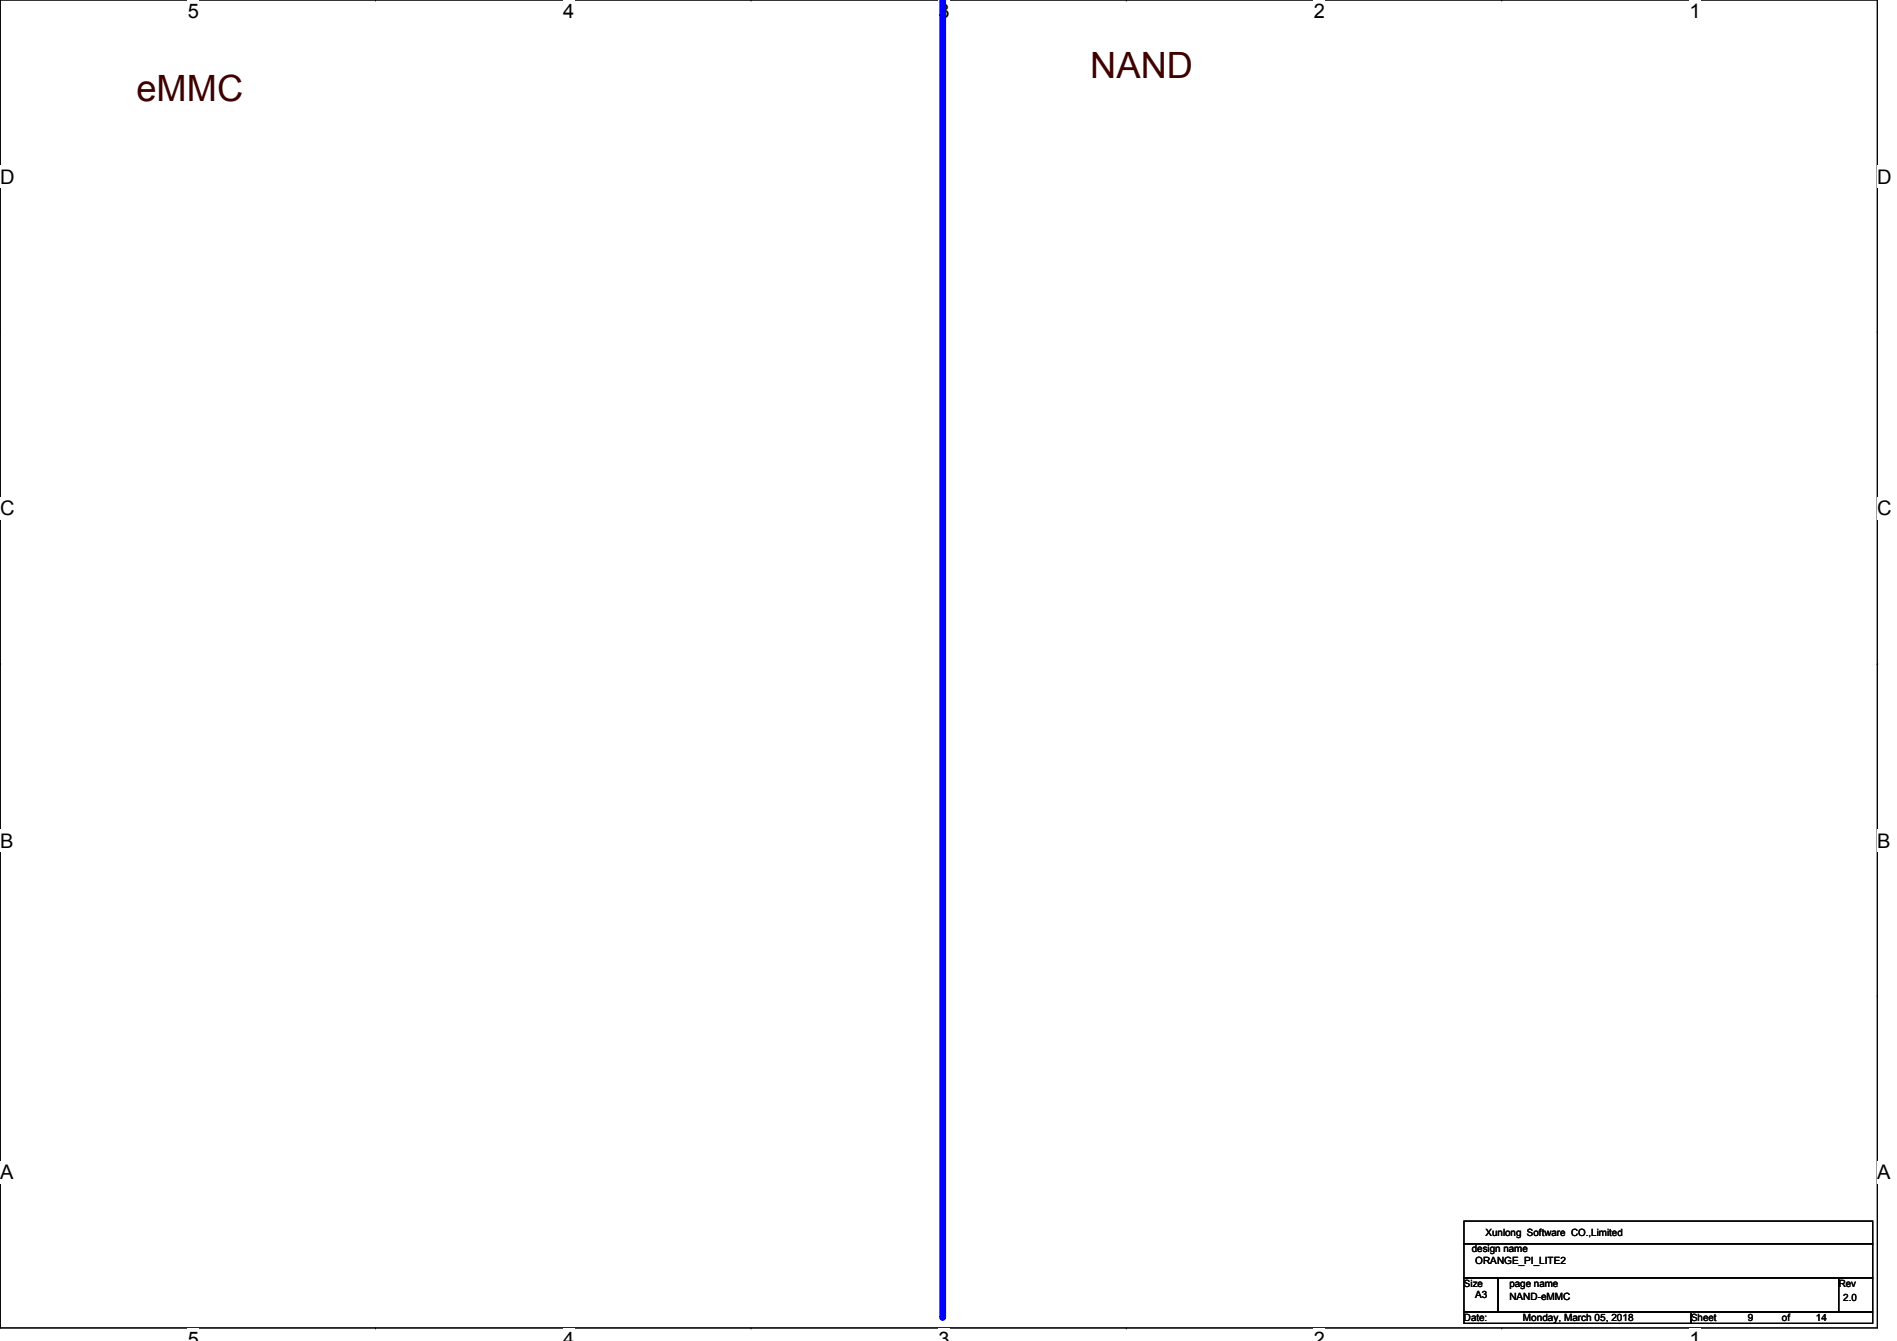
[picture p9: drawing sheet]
<svg xmlns="http://www.w3.org/2000/svg" width="297mm" height="210mm" viewBox="0 0 297 210" stroke-linecap="round" stroke-linejoin="round" font-family="sans-serif">
<path d="M0 0h294v207.9h-294z" fill="none" stroke="#000" stroke-width=".17"/>
<g fill="#fff">
<path d="M29.4 0h1.8v3.5h-1.8z"/>
<path d="M29.4 207.9h1.8v2h-1.8z"/>
</g>
<path d="M58.8 0h.1M58.8 207.9h.1" fill="none" stroke="#000" stroke-width=".17"/>
<g fill="#fff">
<path d="M88.2 0h1.7v3.5h-1.7z"/>
<path d="M88.2 207.9h1.7v2h-1.7z"/>
</g>
<path d="M117.6 0h.1M117.6 207.9h.1" fill="none" stroke="#000" stroke-width=".17"/>
<g fill="#fff">
<path d="M147 0h1.7v3.5h-1.7z"/>
<path d="M147 207.9h1.7v2h-1.7z"/>
</g>
<path d="M176.4 0h.1M176.4 207.9h.1" fill="none" stroke="#000" stroke-width=".17"/>
<g fill="#fff">
<path d="M205.7 0h1.8v3.5h-1.8z"/>
<path d="M205.7 207.9h1.8v2h-1.8z"/>
</g>
<path d="M235.2 0h.1M235.2 207.9h.1" fill="none" stroke="#000" stroke-width=".17"/>
<g fill="#fff">
<path d="M264.5 0h1.8v3.5h-1.8z"/>
<path d="M264.5 207.9h1.8v2h-1.8z"/>
<path d="M0 26h2.3v3.4h-2.3z"/>
<path d="M294 26h2.2v3.4h-2.2z"/>
<path d="M0 77.9h2.3v3.5h-2.3z"/>
<path d="M294 77.9h2.2v3.5h-2.2z"/>
</g>
<path d="M0 51.9h.1M294 51.9h.1" fill="none" stroke="#000" stroke-width=".17"/>
<g fill="#fff">
<path d="M0 129.9h2.1v3.4h-2.1z"/>
<path d="M294 129.9h2v3.4h-2z"/>
</g>
<path d="M0 103.9h.1M294 103.9h.1" fill="none" stroke="#000" stroke-width=".17"/>
<path d="M0 103.9h.1M294 103.9h.1" fill="none" stroke="#000" stroke-width=".16"/>
<g fill="#fff">
<path d="M0 181.8h2.1v3.5h-2.1z"/>
<path d="M294 181.8h2v3.5h-2z"/>
</g>
<path d="M0 155.9h.1M294 155.9h.1" fill="none" stroke="#000" stroke-width=".17"/>
<path d="M147.6 0v206.1" fill="none" stroke="#00f" stroke-width="1.1"/>
<circle cx="147.6" cy="206.1" r=".53" fill="#00f"/>
<path d="M229.2 191.1h64v3.6h-64zM229.2 194.7h64v5.3h-64zM229.2 200h5.4v5.4h-5.4zM229.2 205.4h35.6v1.7h-35.6zM234.6 200h53.3v5.4h-53.3zM264.8 205.4h28.4v1.7h-28.4zM287.9 200h5.3v5.4h-5.3z" fill="none" stroke="#000" stroke-width=".17"/>
<g font-size="5.7" fill="#400000">
<text x="21.4" y="15.7">eMMC</text>
<text x="170.7" y="12.2">NAND</text>
</g>
<g font-size="3.1">
<text x="29.4" y="2.8">5</text>
<text x="88.2" y="2.8">4</text>
<text x="147" y="2.8">3</text>
<text x="205.7" y="2.8">2</text>
<text x="264.5" y="2.8">1</text>
<text x="0" y="28.7">D</text>
<text x="294" y="28.7">D</text>
<text x="0" y="80.7">C</text>
<text x="294" y="80.7">C</text>
<text x="0" y="132.7">B</text>
<text x="294" y="132.7">B</text>
<text x="0" y="184.6">A</text>
<text x="294" y="184.6">A</text>
<text x="29.4" y="210.7">5</text>
<text x="88.2" y="210.7">4</text>
<text x="147" y="210.7">3</text>
<text x="205.7" y="210.7">2</text>
<text x="264.5" y="210.7">1</text>
</g>
<g font-size="1.6">
<text x="230.5" y="196">design name</text>
<text x="231" y="197.9">ORANGE_PI_LITE2</text>
<text x="232.6" y="193.5">Xunlong Software CO.,Limited</text>
<text x="229.2" y="201.5">Size</text>
<text x="231" y="203.2">A3</text>
<text x="236.3" y="201.5">page name</text>
<text x="236.3" y="203.4">NAND-eMMC</text>
<text x="287.9" y="201.5">Rev</text>
<text x="288.6" y="203.6">2.0</text>
<text x="229.2" y="206.8">Date:</text>
<text x="238.5" y="206.8">Monday, March 05, 2018</text>
<text x="264.8" y="206.8">Sheet</text>
<text x="273.7" y="206.8">9</text>
<text x="279" y="206.8">of</text>
<text x="284.3" y="206.8">14</text>
</g>
</svg>
